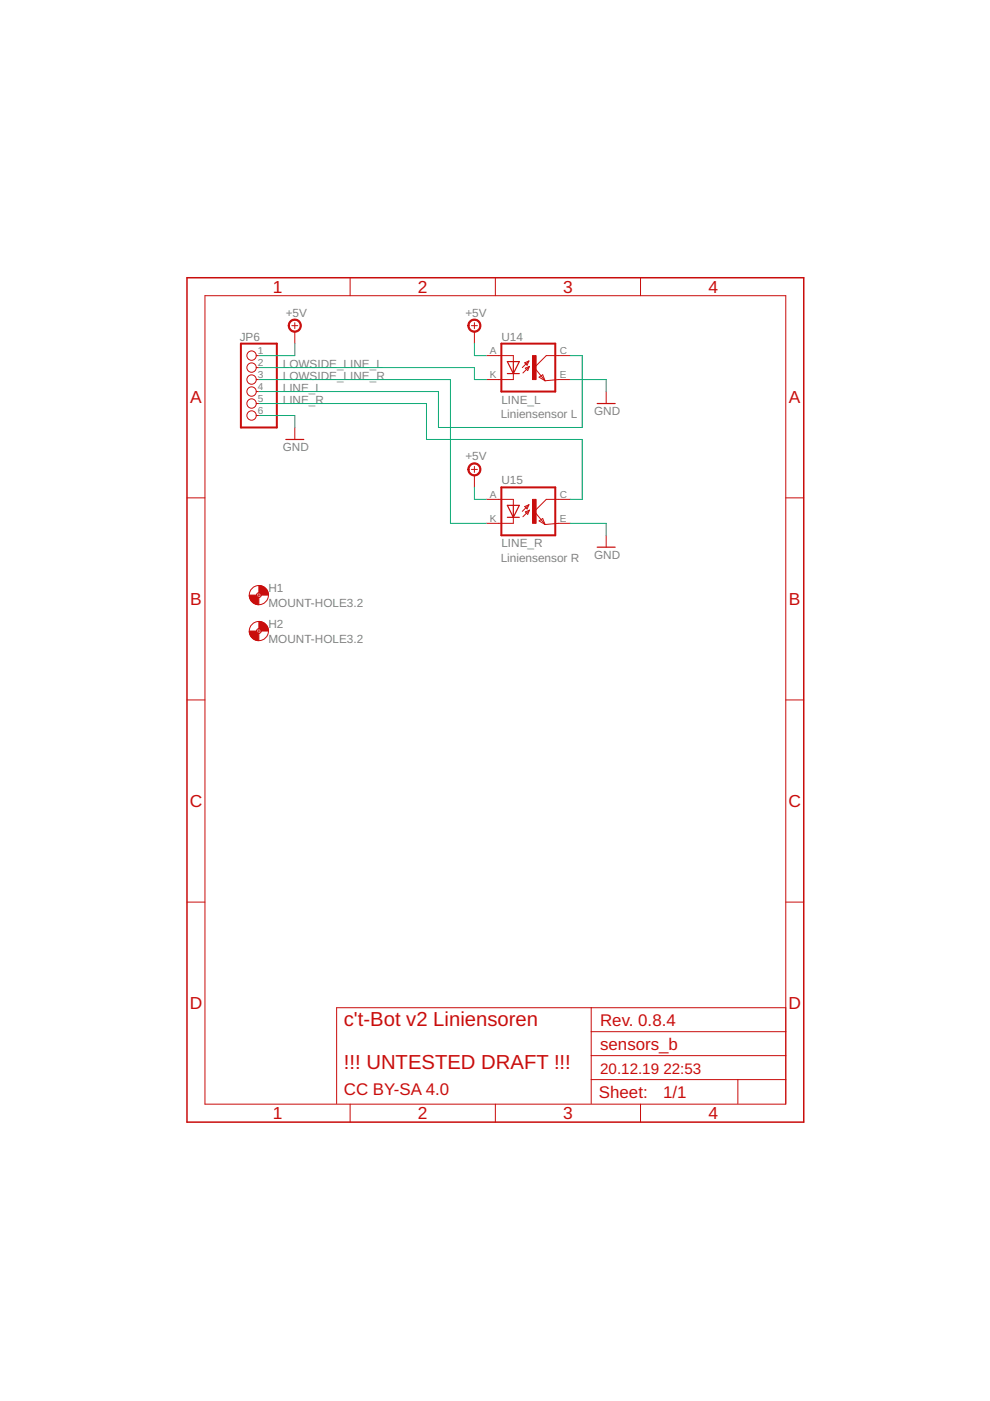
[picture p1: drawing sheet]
<svg xmlns="http://www.w3.org/2000/svg" width="210mm" height="297mm" viewBox="0 0 210 297" stroke-linecap="round" stroke-linejoin="round" font-family="sans-serif">
<path d="M51.1 72.9h7.6v17.7h-7.6zM106.3 72.9h11.4v10.1h-11.4zM106.3 103.3h11.4v10.2h-11.4z" fill="none" stroke="#c90d0c" stroke-width=".42"/>
<g fill="none" stroke="#c90d0c" stroke-width=".21">
<path d="M74.2 58.9v3.8M105 58.9v3.8M135.8 58.9v3.8M43.5 62.7h123.1v171.4h-123.1zM54.3 75.4h.6M54.3 77.9h.6M61.9 69h1.2M62.5 68.4v1.3M62.5 70.3v2.6M99.9 69h1.3M100.6 68.4v1.3M100.6 70.3v2.6"/>
<path d="M103.1 75.4h5.7v1.3M108.8 79.2v1.3h-5.7M111.3 76.9l.8-.4-.3 .9zM111.4 78.1l.9-.4-.4 .9zM112.1 76.5l-1.4 1.4M112.3 77.7l-1.4 1.4M114.3 80l.8-.5 .5 1.2zM120.9 75.4h-5.1l-2.5 2.5 2.3 2.8M54.3 80.5h.6M54.3 83h.6M54.3 85.6h.6M54.3 88.1h.6"/>
<path d="M62.5 90.6v2.6M99.9 99.5h1.3M100.6 98.9v1.3M120.9 80.5h-2.5l-2.8 .2M128.5 83v2.6M39.6 105.6h3.9M100.6 100.8v2.5M103.1 105.9h5.7v1.2M108.8 109.7v1.3h-5.7M111.3 107.4l.8-.4-.3 .9zM111.4 108.5l.9-.3-.4 .9zM112.1 107l-1.4 1.4"/>
<path d="M112.3 108.2l-1.4 1.4M114.3 110.4l.8-.5 .5 1.3zM120.9 105.9h-5.1l-2.5 2.5 2.3 2.8M120.9 111h-2.5l-2.8 .2M128.5 113.5v2.5M166.6 105.6h3.8M54.4 126.2h1M54.4 133.8h1M54.9 125.7v1M54.9 133.3v1M39.6 148.4h3.9M166.6 148.4h3.8"/>
<path d="M39.6 191.3h3.9M166.6 191.3h3.8M125.3 213.7v20.3M125.3 218.7h41.3M166.6 213.7h-95.2v20.3M74.2 234.1v3.8M105 234.1v3.8M125.3 228.9h41.3M125.3 223.8h41.3M135.8 234.1v3.8M156.4 228.9v5.1"/>
<circle cx="53.3" cy="77.9" r=".99"/>
<circle cx="53.3" cy="75.4" r=".99"/>
<circle cx="53.3" cy="88.1" r=".99"/>
<circle cx="53.3" cy="83" r=".99"/>
<circle cx="53.3" cy="80.5" r=".99"/>
<circle cx="53.3" cy="85.6" r=".99"/>
<circle cx="54.9" cy="126.2" r="2.03"/>
<circle cx="54.9" cy="133.8" r="2.03"/>
<circle cx="54.9" cy="133.8" r=".51"/>
<circle cx="54.9" cy="126.2" r=".51"/>
</g>
<path d="M107.6 76.7h2.5l-1.3 2.5zM107.6 79.2h2.5M108.8 76.7v2.5M60.6 93.2h3.8M126.6 85.6h3.8M107.6 107.1h2.5l-1.3 2.6zM107.6 109.7h2.5M108.8 107.1v2.6M126.6 116h3.8" fill="none" stroke="#c90d0c" stroke-width=".25"/>
<g fill="#c90d0c" stroke="#c90d0c" stroke-width=".21">
<path d="M112.9 75.4h.8v5.1h-.8z"/>
<path d="M112.9 105.9h.8v5.1h-.8z"/>
</g>
<path d="M39.6 58.9h130.8v179h-130.8z" fill="none" stroke="#c90d0c" stroke-width=".32"/>
<g fill="#c90d0c" stroke="#c90d0c" stroke-width=".21">
<path d="M61.5 68.1a1.39 1.39 0 0 1 2.2 .2 1.39 1.39 0 0 1-.8 2.1 1.39 1.39 0 0 1-1.8-1.4h.3a1.14 1.14 0 0 1 1.6-.9 1.14 1.14 0 0 1 .2 1.9 1.14 1.14 0 0 1-1.8-.7v-.3h-.3z" fill-rule="evenodd"/>
<path d="M99.6 68.1a1.39 1.39 0 0 1 2.2 .2 1.39 1.39 0 0 1-.9 2.1 1.39 1.39 0 0 1-1.7-1.4h.2a1.15 1.15 0 0 1 1.6-1 1.15 1.15 0 0 1 .3 1.9 1.15 1.15 0 0 1-1.8-.6l-.1-.3h-.2z" fill-rule="evenodd"/>
<path d="M99.6 98.6a1.39 1.39 0 0 1 2.2 .2 1.39 1.39 0 0 1-.9 2.1 1.39 1.39 0 0 1-1.7-1.4h.2a1.15 1.15 0 0 1 1.6-1.1 1.15 1.15 0 0 1 .3 2 1.15 1.15 0 0 1-1.8-.6l-.1-.3h-.2z" fill-rule="evenodd"/>
<path d="M54.9 124.1a2.04 2.04 0 0 1 2 2.1h-1.5l-.1-.3-.4-.2z" fill-rule="evenodd"/>
<path d="M52.9 126.2h1.5l.2 .4 .3 .1v1.5a2 2 0 0 1-2-2z" fill-rule="evenodd"/>
<path d="M54.9 131.8a2.04 2.04 0 0 1 2 2h-1.5l-.2-.4-.3-.1z" fill-rule="evenodd"/>
<path d="M52.9 133.8h1.5l.2 .4 .3 .1v1.5a2 2 0 0 1-2-2z" fill-rule="evenodd"/>
</g>
<path d="M54.9 77.9h45.7v2.6h2.5M62.5 72.9v2.5h-7.6M100.6 72.9v2.5h2.5M120.9 75.4h2.5v15.2h-30.4v-7.6h-38.1M54.9 80.5h40.6v30.5h7.6M54.9 85.6h35.5v7.6h33v12.7h-2.5M54.9 88.1h7.6v2.5M120.9 80.5h7.6v2.5M100.6 103.3v2.6h2.5M120.9 111h7.6v2.5" fill="none" stroke="#0dab76" stroke-width=".21"/>
<g font-size="4.3" fill="#c90d0c">
<text x="72.9" y="217.6">c't-Bot v2 Liniensoren</text>
<text x="72.9" y="226.7">!!! UNTESTED DRAFT !!!</text>
</g>
<g font-size="3.7" fill="#c90d0c">
<text x="57.8" y="62.1">1</text>
<text x="88.6" y="62.1">2</text>
<text x="119.4" y="62.1">3</text>
<text x="150.2" y="62.1">4</text>
<text x="40.3" y="85.4">A</text>
<text x="167.3" y="85.4">A</text>
<text x="40.3" y="128.3">B</text>
<text x="167.3" y="128.3">B</text>
<text x="40.2" y="171.1">C</text>
<text x="167.2" y="171.1">C</text>
<text x="40.2" y="214">D</text>
<text x="167.2" y="214">D</text>
<text x="57.8" y="237.3">1</text>
<text x="88.6" y="237.3">2</text>
<text x="119.4" y="237.3">3</text>
<text x="150.2" y="237.3">4</text>
</g>
<g font-size="3.6" fill="#c90d0c">
<text x="127.2" y="217.6">Rev. 0.8.4</text>
<text x="127.2" y="222.6">sensors_b</text>
<text x="72.9" y="232.1">CC BY-SA 4.0</text>
<text x="127" y="232.8">Sheet:</text>
<text x="140.6" y="232.7">1/1</text>
</g>
<g font-size="3.2" fill="#c90d0c">
<text x="127.2" y="227.6">20.12.19</text>
<text x="140.7" y="227.6">22:53</text>
</g>
<g font-size="2.5" fill="#808080">
<text x="60.6" y="67.1">+5V</text>
<text x="98.7" y="67.1">+5V</text>
<text x="50.8" y="72.2">JP6</text>
<text x="60" y="77.9">LOWSIDE_LINE_L</text>
<text x="106.3" y="72.2">U14</text>
<text x="60" y="80.5">LOWSIDE_LINE_R</text>
<text x="60" y="83">LINE_L</text>
<text x="60" y="85.6">LINE_R</text>
<text x="106.2" y="88.6">Liniensensor L</text>
<text x="106.3" y="85.6">LINE_L</text>
<text x="126" y="88.1">GND</text>
<text x="60" y="95.7">GND</text>
<text x="98.7" y="97.6">+5V</text>
<text x="106.3" y="102.7">U15</text>
<text x="106.2" y="119.1">Liniensensor R</text>
<text x="106.3" y="116">LINE_R</text>
<text x="126" y="118.6">GND</text>
<text x="56.9" y="125.6">H1</text>
<text x="56.9" y="128.6">MOUNT-HOLE3.2</text>
<text x="56.9" y="136.3">MOUNT-HOLE3.2</text>
<text x="56.9" y="133.2">H2</text>
</g>
<g font-size="2.1" fill="#808080">
<text x="54.7" y="75">1</text>
<text x="54.7" y="77.6">2</text>
<text x="103.9" y="75">A</text>
<text x="118.7" y="75">C</text>
<text x="54.7" y="80.1">3</text>
<text x="54.7" y="82.7">4</text>
<text x="103.9" y="80.1">K</text>
<text x="118.7" y="80.1">E</text>
<text x="54.7" y="85.2">5</text>
<text x="54.7" y="87.7">6</text>
<text x="103.9" y="105.5">A</text>
<text x="118.7" y="105.5">C</text>
<text x="103.9" y="110.6">K</text>
<text x="118.7" y="110.6">E</text>
</g>
</svg>
